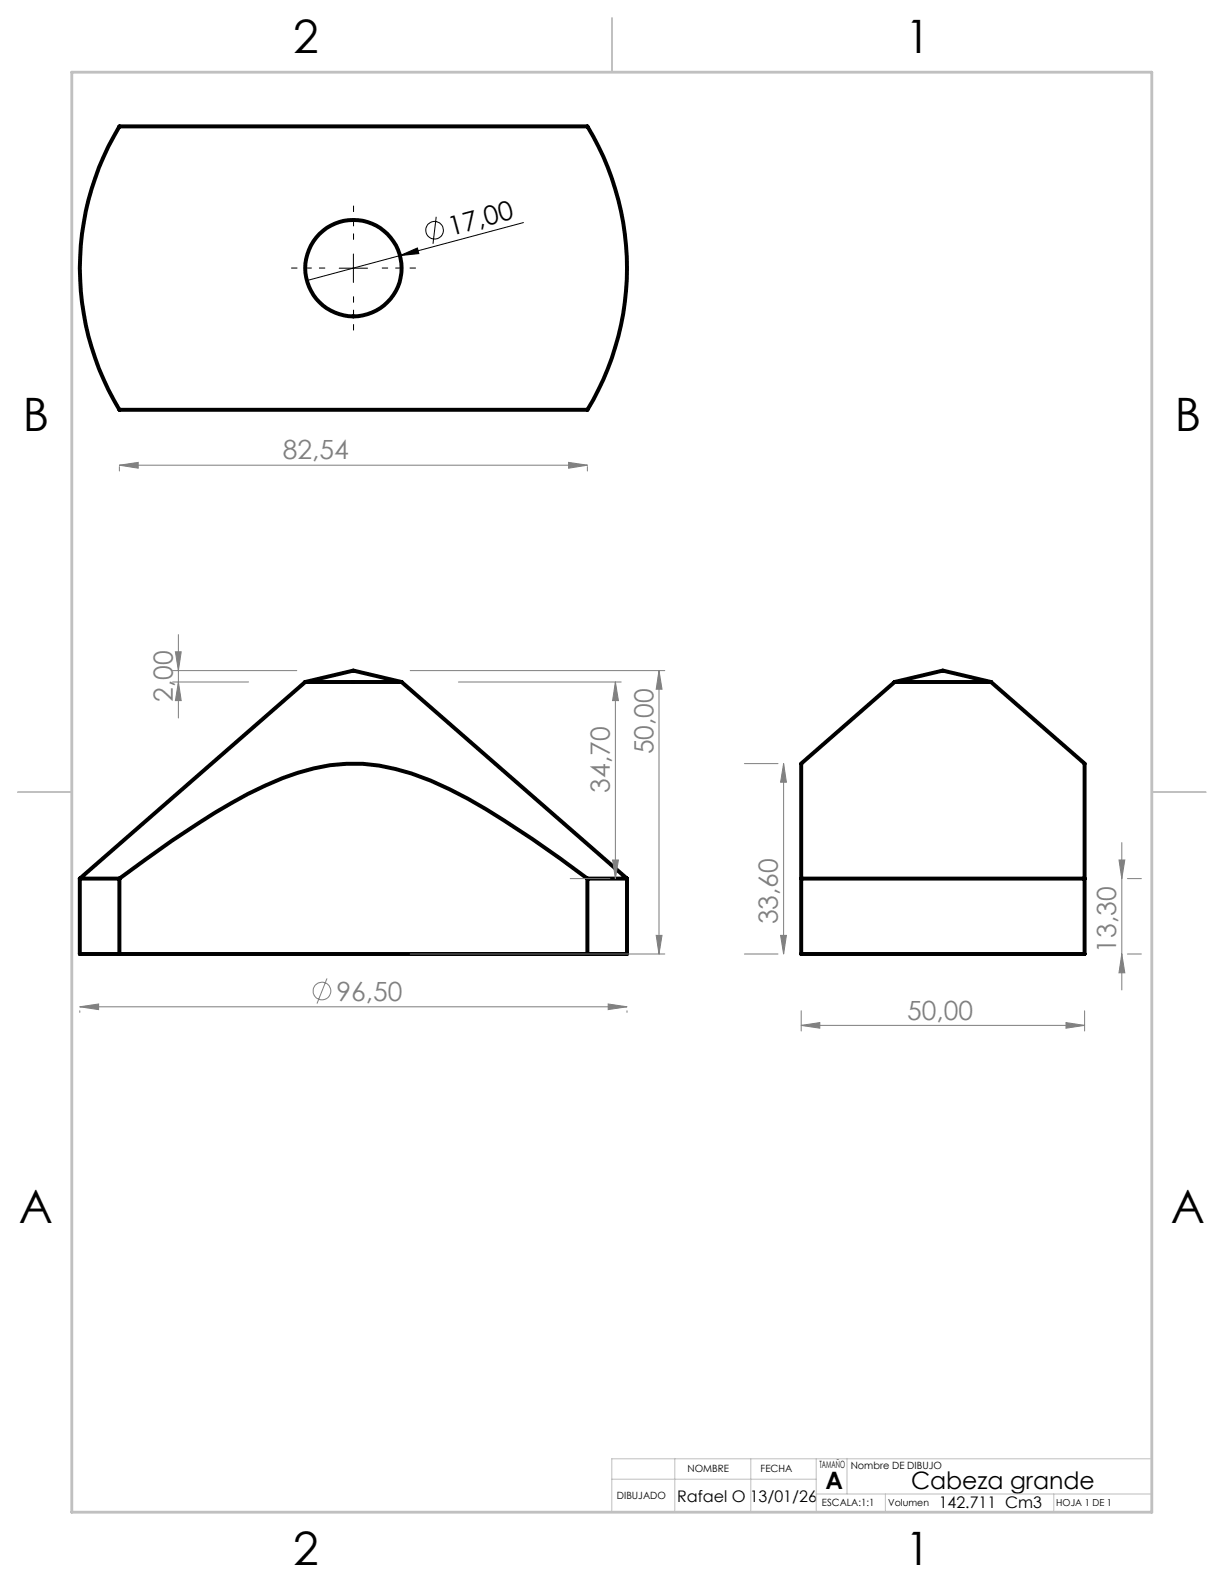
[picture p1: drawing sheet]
<svg xmlns="http://www.w3.org/2000/svg" width="216mm" height="279mm" viewBox="0 0 216 279" stroke-linecap="round" stroke-linejoin="round" font-family="sans-serif">
<g fill="none" stroke="#000" stroke-width=".7">
<path d="M21.1 22.3h82.5a48.2 48.2 0 0 1 0 50h-82.5a48.2 48.2 0 0 1 0-50zM53.8 120.3h17M53.8 120.3l-39.7 34.7M53.8 120.3l8.5-2 8.5 2M70.8 120.3l39.8 34.7M141.3 134.7v20.3M157.8 120.3h17M157.8 120.3l-16.5 14.4M157.8 120.3l8.5-2 8.5 2M174.8 120.3l16.5 14.4M191.3 134.7v20.3M14.1 155h7"/>
<path d="M14.1 155v13.3h7M21.1 155a177.4 177.4 0 0 1 22.6-14.9 42.1 42.1 0 0 1 17.4-5.4 37.5 37.5 0 0 1 18.2 4.5 163 163 0 0 1 24.3 15.8M21.1 155v13.3M103.6 155h7M103.6 155v13.3M110.6 155v13.3h-7M141.3 155h50M141.3 155v13.3h50v-13.3M21.1 168.3h82.5"/>
<circle cx="62.4" cy="47.3" r="8.5"/>
</g>
<g fill="none" stroke="#808080" stroke-width=".18">
<path d="M21.1 82.1l3.3-.5v1zM21.1 82.3v.8M21.1 82.1h82.5M100.3 81.6l3.3 .5-3.3 .5zM103.6 82.3v.8M30.4 118.3h22M30.9 115h1.1l-.5 3.3zM31.5 111.9v14.7M72.4 118.3h44.9M116.2 118.3l.6 3.3h-1.1zM116.2 118.3v50M30.4 120.3h13.5"/>
<path d="M31.5 120.3l.5 3.3h-1.1zM80.9 120.3h28.7M108.5 120.3l.6 3.3h-1zM108.5 120.3v34.7M131.3 134.7h5.9M138.2 134.7l.5 3.3h-1zM138.2 134.7v33.6M100.6 155h7M108.1 151.7h1l-.6 3.3zM197.4 151.7h1l-.5 3.3zM197.9 148.6v26M198.9 155h2.4"/>
<path d="M14.1 177.6l3.3-.5v1zM14.1 178.3v.3M14.1 177.6h96.5M57.7 172.6l-1.8 4.4M72.4 168.3h44.9M107.3 177.1l3.3 .5-3.3 .5zM110.6 178.3v.3M115.7 165h1.1l-.6 3.3zM131.3 168.3h5.9M137.7 165h1l-.5 3.3zM141.3 178.3v3.6M191.3 178.3v3.6"/>
<path d="M197.9 168.3l.5 3.3h-1zM198.9 168.3h2.4M141.3 180.9l3.3-.5v1zM141.3 180.9h50M188 180.4l3.3 .5-3.3 .5z"/>
<circle cx="56.8" cy="174.8" r="1.56"/>
</g>
<g fill="none" stroke="#000" stroke-width=".18">
<path d="M76.9 38.2l-.5 4.8M92.3 39.3l-21.7 5.8M59.8 47.3h5M62.3 44.8v5M70.6 45.1l3-1.4 .3 1zM70.6 45.1l-16.5 4.4"/>
<circle cx="76.6" cy="40.6" r="1.55"/>
</g>
<path d="M57.4 47.3h-6M62.4 42.3v-6M62.4 52.3v6M67.4 47.3h6" fill="none" stroke="#000" stroke-width=".18" stroke-dasharray="15.2 1.3 1.3 1.3" stroke-dashoffset="14.1" stroke-linecap="butt"/>
<path d="M119 257.2v9.4M132.4 257.3v9.4M144 257.3v9.4M149.4 257.2v6.3M203.2 257.3h-95.3v9.4M107.9 260.9h36.1M144 263.5h59.2M156.2 263.5v3.2M185.9 263.5v3.2" fill="none" stroke="#c0c0c0" stroke-width=".18"/>
<path d="M108 3.2v9.5M3.1 139.7h9.6M203.2 139.7h9.5" fill="none" stroke="#c0c0c0" stroke-width=".25"/>
<path d="M12.7 12.7h190.5v254h-190.5z" fill="none" stroke="#c0c0c0" stroke-width=".5"/>
<path d="M70.6 45.1l3-1.4 .3 1z" fill="#000"/>
<g fill="#808080">
<path d="M100.3 81.6l3.3 .5-3.3 .5zM21.1 82.1l3.3-.5v1z"/>
<path d="M14.1 177.6l3.3-.5v1zM107.3 177.1l3.3 .5-3.3 .5zM141.3 180.9l3.3-.5v1zM188 180.4l3.3 .5-3.3 .5z"/>
<path d="M137.7 165h1l-.5 3.3zM138.2 134.7l.5 3.3h-1z"/>
<path d="M116.2 118.3l.6 3.3h-1.1zM115.7 165h1.1l-.6 3.3zM30.9 115h1.1l-.5 3.3zM31.5 120.3l.5 3.3h-1.1zM108.5 120.3l.6 3.3h-1zM108.1 151.7h1l-.6 3.3zM197.4 151.7h1l-.5 3.3zM197.9 168.3l.5 3.3h-1z"/>
</g>
<g font-size="8.1">
<text x="51.7" y="9.3">2</text>
<text x="159.7" y="9.3">1</text>
<text x="4" y="76">B</text>
<text x="207.2" y="76">B</text>
<text x="3.3" y="215.7">A</text>
<text x="206.5" y="215.7">A</text>
<text x="51.7" y="276">2</text>
<text x="159.7" y="276">1</text>
</g>
<text font-size="4.7" x="79.6" y="41.6" transform="rotate(-15 79.6 41.6)">17,00</text>
<g font-size="4.7" fill="#808080">
<text x="49.9" y="81">82,54</text>
<text x="30.5" y="123.8" transform="rotate(-90 30.5 123.8)">2,00</text>
<text x="115.3" y="133.1" transform="rotate(-90 115.3 133.1)">50,00</text>
<text x="107.6" y="139.8" transform="rotate(-90 107.6 139.8)">34,70</text>
<text x="137.2" y="163" transform="rotate(-90 137.2 163)">33,60</text>
<text x="196.9" y="168.1" transform="rotate(-90 196.9 168.1)">13,30</text>
<text x="59.4" y="176.5">96,50</text>
<text x="160" y="179.8">50,00</text>
</g>
<g font-size="4.2">
<text x="145.6" y="262.7">A</text>
<text x="160.7" y="262.7">Cabeza grande</text>
</g>
<g font-size="2.8">
<text x="119.5" y="265">Rafael O 13/01/26</text>
<text x="165.6" y="266">142.711 Cm3</text>
</g>
<g font-size="1.8">
<text x="121.3" y="259.6">NOMBRE</text>
<text x="134.2" y="259.6">FECHA</text>
<text x="144.5" y="258.9">TAMAÑO</text>
<text x="150.1" y="259.1">Nombre DE DIBUJO</text>
<text x="108.8" y="264.5">DIBUJADO</text>
<text x="145" y="265.7">ESCALA:1:1</text>
</g>
<g font-size="1.7">
<text x="156.7" y="265.7">Volumen</text>
<text x="186.3" y="265.7">HOJA 1 DE 1</text>
</g>
</svg>
